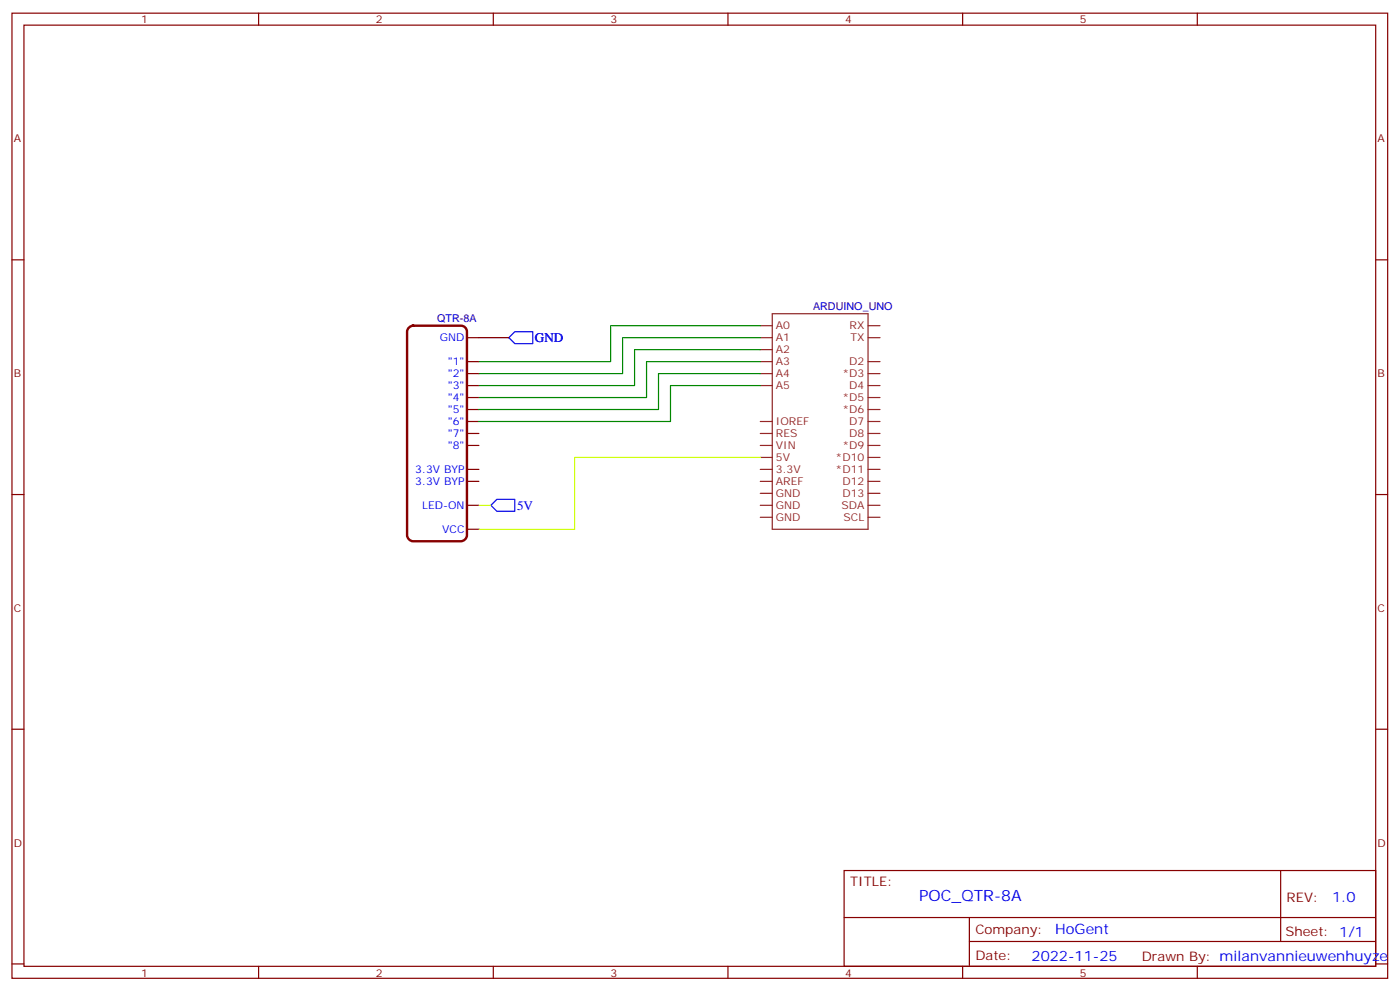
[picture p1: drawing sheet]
<svg xmlns="http://www.w3.org/2000/svg" width="413mm" height="292mm" viewBox="0 0 413 292" stroke-linecap="round" stroke-linejoin="round" font-family="sans-serif">
<g fill="none" stroke="#870000" stroke-width=".35">
<path d="M3.5 3.9h405.4v284.3h-405.4zM7.1 7.4h398.2v277.3h-398.2zM76.2 3.9v3.5M145.3 3.9v3.5M214.5 3.9v3.5M283.6 3.9v3.5M352.8 3.9v3.5M3.5 76.6h3.6M405.3 76.6h3.6M137.6 99.5h3.5M137.6 106.5h3.5M137.6 110.1h3.5"/>
<path d="M137.6 113.6h3.5M137.6 117.1h3.5M137.6 120.6h3.5M137.6 124.2h3.5M137.6 127.7h3.5M137.6 131.2h3.5M137.6 138.3h3.5M3.5 145.7h3.6M137.6 141.8h3.5M137.6 155.9h3.5M137.6 148.9h3.5M405.3 145.7h3.6"/>
<path d="M3.5 214.8h3.6M405.3 214.8h3.6M248.7 256.5h156.6v28.2h-156.6zM377.3 256.5v20.9M248.7 270.3h156.5M285.6 277.4h119.6M285.6 270.3v14.1M3.5 284h3.6M76.2 284.7v3.5M145.3 284.7v3.5M214.5 284.7v3.5M283.6 284.7v3.5"/>
<path d="M352.8 284.7v3.5M405.3 284h3.6"/>
</g>
<g fill="none" stroke="#8c2424" stroke-width=".35">
<path d="M224 96h3.5M224 99.5h3.5M227.5 92.4h28.3v63.5h-28.3zM255.8 96h3.5M255.8 99.5h3.5M224 106.5h3.5M224 110.1h3.5M224 113.6h3.5M224 103h3.5M255.8 106.5h3.5M255.8 110.1h3.5M255.8 113.6h3.5"/>
<path d="M255.8 117.1h3.5M224 124.2h3.5M224 127.7h3.5M224 131.2h3.5M224 134.8h3.5M224 138.3h3.5M255.8 120.6h3.5M255.8 124.2h3.5M255.8 127.7h3.5M255.8 131.2h3.5M255.8 134.8h3.5M255.8 138.3h3.5"/>
<path d="M224 141.8h3.5M224 145.3h3.5M224 148.9h3.5M224 152.4h3.5M255.8 141.8h3.5M255.8 145.3h3.5M255.8 148.9h3.5M255.8 152.4h3.5"/>
</g>
<path d="M120.5 96.5l1.2-.5h14.1a1.76 1.76 0 0 1 1.8 1.7v60a1.89 1.89 0 0 1-1.8 1.8h-14.1a1.89 1.89 0 0 1-1.8-1.8v-60z" fill="none" stroke="#870000" stroke-width=".71"/>
<path d="M149.9 99.5l1.8-1.8h5.3v3.5h-5.3zM144.6 148.9l1.8-1.8h5.3v3.5h-5.3z" fill="none" stroke="#00f" stroke-width=".35"/>
<path d="M224 134.8h-54.7v21.1h-28.2M141.1 148.9h3.5" fill="none" stroke="#cf0" stroke-width=".35"/>
<path d="M141.1 99.5h8.8" fill="none" stroke="#000" stroke-width=".35"/>
<path d="M224 99.5h-40.6v10.6h-42.3M224 96h-44.1v10.5h-38.8M224 113.6h-26.4v10.6h-56.5M224 110.1h-30v10.5h-52.9M224 106.5h-33.5v10.6h-49.4M224 103h-37v10.6h-45.9" fill="none" stroke="#008700" stroke-width=".35"/>
<text font-size="4.6" fill="#00f" x="270.8" y="265.5">POC_QTR-8A</text>
<g font-size="4.2" fill="#00f">
<text x="392.5" y="265.7">1.0</text>
<text x="310.9" y="275.3">HoGent</text>
<text x="304" y="283.1">2022-11-25</text>
</g>
<g font-size="3.9" fill="#00f">
<text x="157.6" y="100.8">GND</text>
<text x="152.3" y="150.2">5V</text>
</g>
<g font-size="3.9" fill="#800">
<text x="250.5" y="261.1">TITLE:</text>
<text x="379.1" y="265.7">REV:</text>
<text x="287.4" y="275.3">Company:</text>
<text x="378.7" y="275.9">Sheet: 1/1</text>
<text x="287.4" y="282.9">Date:</text>
<text x="336.4" y="283">Drawn By: milanvannieuwenhuyze</text>
</g>
<g font-size="3.2" fill="#800">
<text x="41.6" y="6.9">1</text>
<text x="110.8" y="6.9">2</text>
<text x="179.9" y="6.9">3</text>
<text x="249.1" y="6.9">4</text>
<text x="318.2" y="6.9">5</text>
<text x="4.1" y="42">A</text>
<text x="405.9" y="42">A</text>
<text x="4.1" y="111.1">B</text>
<text x="405.9" y="111.1">B</text>
<text x="4.1" y="180.3">C</text>
<text x="405.9" y="180.3">C</text>
<text x="4.1" y="249.4">D</text>
<text x="405.9" y="249.4">D</text>
<text x="41.6" y="287.7">1</text>
<text x="110.8" y="287.7">2</text>
<text x="179.9" y="287.7">3</text>
<text x="249.1" y="287.7">4</text>
<text x="318.2" y="287.7">5</text>
</g>
<g font-size="3.2" fill="#000080">
<text x="128.8" y="94.9">QTR-8A</text>
<text x="239.5" y="91.4">ARDUINO_UNO</text>
</g>
<g font-size="3.2" fill="#00f">
<text x="129.6" y="100.5">GND</text>
<text x="132" y="107.6">&quot;1&quot;</text>
<text x="132" y="111.1">&quot;2&quot;</text>
<text x="132" y="114.7">&quot;3&quot;</text>
<text x="132" y="118.2">&quot;4&quot;</text>
<text x="132" y="121.7">&quot;5&quot;</text>
<text x="132" y="125.2">&quot;6&quot;</text>
<text x="132" y="128.8">&quot;7&quot;</text>
<text x="132" y="132.3">&quot;8&quot;</text>
<text x="122.4" y="139.3">3.3V BYP</text>
<text x="122.4" y="142.9">3.3V BYP</text>
<text x="124.3" y="149.9">LED-ON</text>
<text x="130.3" y="157">VCC</text>
</g>
<g font-size="3.2" fill="#8d2323">
<text x="228.6" y="97">A0</text>
<text x="228.6" y="100.5">A1</text>
<text x="250.3" y="97">RX</text>
<text x="250.6" y="100.5">TX</text>
<text x="228.6" y="104.1">A2</text>
<text x="228.6" y="107.6">A3</text>
<text x="250.2" y="107.6">D2</text>
<text x="228.6" y="111.1">A4</text>
<text x="248.2" y="111.1">*D3</text>
<text x="228.6" y="114.7">A5</text>
<text x="248.2" y="118.2">*D5</text>
<text x="250.2" y="114.7">D4</text>
<text x="228.6" y="125.2">IOREF</text>
<text x="248.2" y="121.7">*D6</text>
<text x="250.2" y="125.2">D7</text>
<text x="228.6" y="128.8">RES</text>
<text x="250.2" y="128.8">D8</text>
<text x="228.6" y="132.3">VIN</text>
<text x="228.6" y="135.8">5V</text>
<text x="246.2" y="135.8">*D10</text>
<text x="248.2" y="132.3">*D9</text>
<text x="228.6" y="142.9">AREF</text>
<text x="228.6" y="139.3">3.3V</text>
<text x="246.2" y="139.3">*D11</text>
<text x="248.2" y="142.9">D12</text>
<text x="228.6" y="146.4">GND</text>
<text x="228.6" y="149.9">GND</text>
<text x="247.9" y="149.9">SDA</text>
<text x="248.2" y="146.4">D13</text>
<text x="228.6" y="153.5">GND</text>
<text x="248.6" y="153.5">SCL</text>
</g>
</svg>
